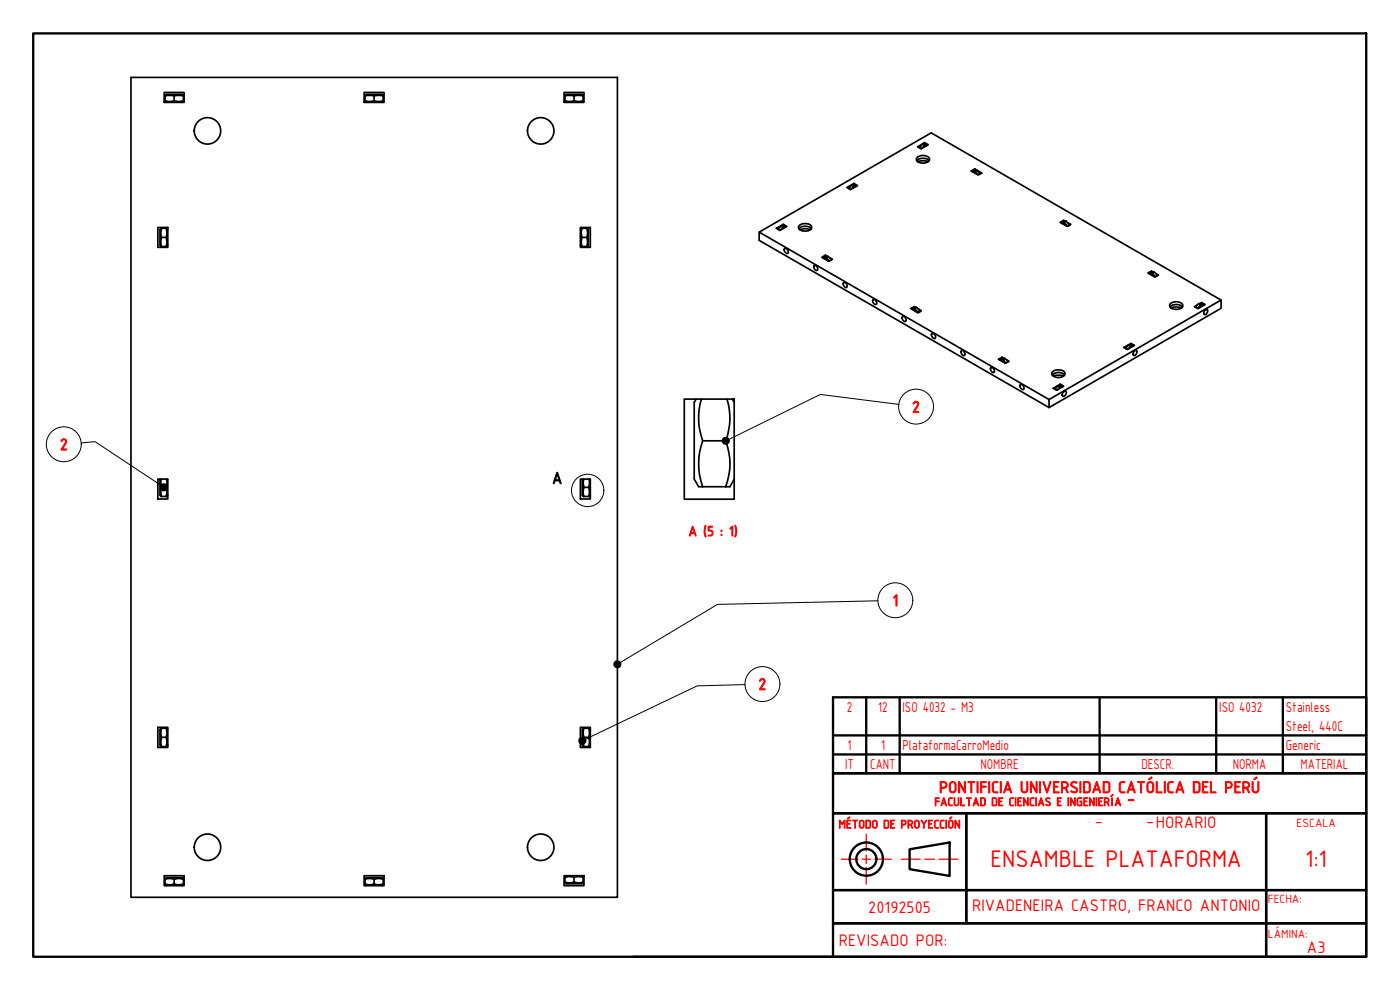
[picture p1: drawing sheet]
<svg xmlns="http://www.w3.org/2000/svg" width="420mm" height="297mm" viewBox="0 0 420 297" stroke-linecap="round" stroke-linejoin="round" font-family="sans-serif">
<!-- layer: Visible (ISO) -->
<g fill="none" stroke="#000" stroke-width=".51">
<path d="M39.3 23.2h146v246h-146zM49.3 27.7h5.9v3h-5.9zM49.5 28.8l.7-.2 2.1 .2 2-.2 .8 .2M49.5 30.2a3.8 3.8 0 0 0 2.8 0M50 30.7l-.5-.2v-1.9l.5-.3h4.5l.6 .3v1.9l-.6 .2M52.3 30.2a4 4 0 0 0 2.8 0M52.3 28.8v1.4M109.3 27.7h6v3h-6zM109.5 28.8l.7-.2 2.1 .2 2-.2 .7 .2M109.5 30.2a3.8 3.8 0 0 0 2.8 0M110 30.7l-.5-.2v-1.9l.5-.3h4.6l.4 .3v1.9l-.4 .2M112.3 30.2a3.8 3.8 0 0 0 2.7 0"/>
<path d="M112.3 28.8v1.4M169.3 27.7h6v3h-6zM169.5 28.8l.7-.2 2.1 .2 2-.2 .7 .2M169.5 30.2a3.8 3.8 0 0 0 2.8 0M170 30.7l-.5-.2v-1.9l.5-.3h4.6l.4 .3v1.9l-.4 .2M172.3 30.2a3.8 3.8 0 0 0 2.7 0M172.3 28.8v1.4M255.2 55.9l-.5 .7M255.7 55.5l.5 .3M256.3 55l1.1 .7-2.1 1.2-1.1-.7 2.1-1.2v.5M256.9 55.9l-.7-.1-.7 1M257 55.9a1.35 1.35 0 0 0-2.2 .7"/>
<path d="M275.1 48.2a2.86 2.86 0 0 1 3.8 0M275.2 47.3a2.58 2.58 0 0 1 3.8 .3 1.72 1.72 0 0 1-2.3 1.3 1.52 1.52 0 0 1-1.7-1.3zM275.3 48.4l1.4-.2 1.9 .2M276.4 43.7l-.5 .6M276.9 43.3l.5 .2M277.5 42.8l1.1 .6-2.1 1.2-1.1-.5 2.1-1.3v.5M278.1 43.7l-.7-.2-.7 1M278.3 43.6a1.39 1.39 0 0 0-2.3 .8M291.8 51.5a1.39 1.39 0 0 1 2.3 .7M291.9 51.5l.8-.1 .7 1M292.5 50.7l-1 .6 2.1 1.2 1-.6-2.1-1.2v.5M293.2 51.2l-.5 .2"/>
<path d="M293.6 51.5l.5 .7M47.4 68.2h3v6h-3zM48.5 68.5l-.2 1.3 .2 4.2M48.5 71.2h1.3M49.8 71.2a3.8 3.8 0 0 1 0 2.8M49.8 68.5a3.8 3.8 0 0 1 0 2.7M50.4 68.9l-.3-.4h-1.8l-.3 .4v4.6l.3 .5h1.8l.3-.5M174.2 68.2h3v6h-3zM174.2 68.9l.2-.4h1.9l.3 .4v4.6l-.3 .5h-1.9l-.2-.5M174.7 68.5a3.8 3.8 0 0 0 0 2.7 3.8 3.8 0 0 0 0 2.8M174.7 71.2h1.4M176.1 71.2a3.8 3.8 0 0 1 0 2.8"/>
<path d="M176.1 68.5a3.8 3.8 0 0 1 0 2.7M227.8 69.6l87 50.3M234 68.1l-.5 .7M234.4 67.8l.5 .3M235.1 67.3l1.1 .6-2.1 1.2-1.1-.6 2.1-1.2v.5M235.6 74.5l.7 .4a.75 .75 0 0 1 0 1.2l-.7-.5a.75 .75 0 0 1 0-1.1zM235.7 68.2l-.8-.1-.6 .9M235.8 68.1a1.35 1.35 0 0 0-2.2 .7M239.8 68.6a2.68 2.68 0 0 1 3.7 0M239.8 67.7a2.65 2.65 0 0 1 3.8 .4 1.66 1.66 0 0 1-2.3 1.2 1.18 1.18 0 0 1-1.3-.3 1.18 1.18 0 0 1-.2-1.3zM240 68.9l1.3-.3 2 .3M244.3 79.7a.89 .89 0 0 1 1 .4 .89 .89 0 0 1-.1 1 1.04 1.04 0 0 1-.9-1.4z"/>
<path d="M247.1 77.3l1-.1 .8 1.1M247.1 77.3a1.45 1.45 0 0 1 2.4 .7M247.1 77.3v.2M247.3 77.6a.94 .94 0 0 1 1.1 .6M247.7 76.6l-1.1 .6 2.1 1.2 1.1-.6-.8-.5M247.7 76.6l.6 .3M247.7 76.6v.4M248.5 76.9l-.4 .3M318.7 67l.5 .1 .6 .6M319.2 66.4v-.3l-1.1 .6 2.2 1.2 1-.6-.9-.5M319.2 66.1l.4 .2M319.9 66.3l1 1.2-.5 .4-1-1.2h-.9"/>
<path d="M319.9 66.3l-.8 .1M319.9 66.3l-.5 .4M253.1 84.9a.78 .78 0 0 1 1 .3 .78 .78 0 0 1-.3 1.1l-.7-.8zM261.9 90a.89 .89 0 0 1 1 .3 .89 .89 0 0 1 0 1.1 1.13 1.13 0 0 1-1-1.4zM270.8 95a.89 .89 0 0 1 .9 .4 .89 .89 0 0 1 0 1 1.13 1.13 0 0 1-.9-1.4zM273.9 92.9h.5l.6 .6M274.4 92.3v-.3l-1.1 .6 2.2 1.2 1-.6-1-.6M274.4 92l.4 .2M275.1 92.3l.9 1.2-.4 .2-1-1.2-.9 .1M275.1 92.3h-.8M275.1 92.3l-.5 .2M345 82h.9l.9 1"/>
<path d="M345 82a1.39 1.39 0 0 1 2.3 .7M345 82l-.1 .2M345.2 82.3a1.05 1.05 0 0 1 1.1 .7M345.6 81.7v-.4l-1.1 .6 2.1 1.2 1.1-.6-.8-.4M345.6 81.3l.5 .3M346.5 81.6l-.6 .4M351.2 92.1a2.68 2.68 0 0 1 3.7 0M351.2 91.2a2.58 2.58 0 0 1 3.8 .3 1.72 1.72 0 0 1-2.3 1.3 1.52 1.52 0 0 1-1.7-1.3zM351.3 92.4l1.4-.3 1.9 .3M359.7 91.1l.5 .3M360.2 91.4l-.8 1.1M360.2 91.4l1 .1"/>
<path d="M360.6 91.2v-.4l1.1 .6-2.2 1.2-1-.6 .8-.4M360.6 90.8l-.6 .3M360.9 91.8l-.5 .1-.5 .5M361.2 91.5a1.39 1.39 0 0 0-2.4 .7M361.2 91.5v.1M361.7 93l.5-.1a.88 .88 0 0 1 .1 1 .88 .88 0 0 1-1 .4v-.7zM366.5 90l-87-50.1-51.7 29.7v2.5l87 50.2M205.4 119.7h14.9v30.1h-14.9zM208.9 119.7l-.6 1.1v22.9l1.4 2.3h9.4l1.2-2.3M210.5 119.7a19.8 19.8 0 0 0 .4 12.6 20.3 20.3 0 0 0 0 13.7M218.2 119.7a18.7 18.7 0 0 1-.4 12.6M219.8 119.7l.5 1.1"/>
<path d="M279.6 100.2l.4-.2 .5 .4a.75 .75 0 0 1 0 1.2l-.7-.5zM288.6 105.1a.99 .99 0 0 1 .8 1.6 .99 .99 0 0 1-.8-1.6zM297.3 110.3a.92 .92 0 0 1 1 .4 .92 .92 0 0 1 0 1.1 1.15 1.15 0 0 1-1-1.5zM300.2 107.9l.9-.1 .8 1.2M300.2 107.9a1.39 1.39 0 0 1 2.3 .7M300.2 107.9l-.1 .2M300.4 108.2l.5 .1 .6 .5M300.7 107.6v-.4l-1 .6 2.1 1.2 1-.6-.7-.5M300.7 107.2l.6 .4M301.6 107.6l-.5 .2M306.1 115.5l.5-.2 .5 .4a.75 .75 0 0 1 0 1.2l-.8-.5zM314.8 119.9l51.7-29.9v2.5l-51.7 29.8z"/>
<path d="M315.8 112.5a2.68 2.68 0 0 1 3.7 0M315.8 111.6a2.65 2.65 0 0 1 3.8 .3 1.73 1.73 0 0 1-2.3 1.4 1.66 1.66 0 0 1-1.6-1.4zM316 112.8l1.3-.2 2 .2M317.1 116.1l-.6 .7M317.5 115.7l.5 .3M318.2 115.2l-2.2 1.3 1.1 .6 2.1-1.2-1-.7v.5M318.8 116.1l-.8-.1-.7 1M318.9 116.1a1.39 1.39 0 0 0-2.3 .7M319 117.8l.8-.5a.92 .92 0 0 1 0 1.1 .92 .92 0 0 1-1 .4zM338.7 103.5l.5 .3M339.4 103l-2.2 1.3 1.1 .6 2.2-1.3-1.1-.6v.6M340 103.9l-.8-.1-.7 1"/>
<path d="M340.1 103.8a1.39 1.39 0 0 0-2.3 .8l.5-.7M340.5 105.3l.5-.2a.88 .88 0 0 1 0 1.1 .88 .88 0 0 1-.9 .3v-.6zM210.9 132.3h6.9M217.8 132.3a19.3 19.3 0 0 1 0 13.7M47.4 143.7h3v6h-3zM48.1 143.7l-.1 4.8 .3 .5h1.8l.3-.5M48.4 143.7l-.1 3.9 .2 1.4M48.5 146.2h1.3M49.8 146.2a3.8 3.8 0 0 1 0 2.8M50 143.7l.1 1.3-.3 1.2M50.2 143.7l.2 .2M174.2 143.7h3v6h-3z"/>
<path d="M174.9 143.7l-.1 4.8 .2 .5h1.9l.3-.5M175.2 143.7l-.2 1.3a3.6 3.6 0 0 1 0 2.6l.3 1.4M175.3 146.2h1.4M176.7 146.2a3.8 3.8 0 0 1 0 2.8M176.7 143.7l.2 1.3-.2 1.2M177 143.7l.2 .2M47.4 218.2h3v6.1h-3zM48.5 218.5l-.2 1.4 .2 4.1M49.8 218.5a3.8 3.8 0 0 1 0 2.7M50.4 218.9l-.3-.4h-1.8l-.3 .4v4.6l.3 .5h1.8l.3-.5M174.2 218.2h3v6.1h-3zM175.3 218.5a3.8 3.8 0 0 0 0 2.7 4 4 0 0 0 0 2.8"/>
<path d="M176.7 218.5a3.8 3.8 0 0 1 0 2.7M177.2 218.9l-.3-.4h-1.9l-.2 .4v4.6l.2 .5h1.9l.3-.5M48.5 221.2h1.3M49.8 221.2a4 4 0 0 1 0 2.8M175.3 221.2h1.4M176.7 221.2a4 4 0 0 1 0 2.8M49.3 262.7h5.9v3h-5.9zM49.5 263.8a3.8 3.8 0 0 1 2.8 0 4 4 0 0 1 2.8 0M49.5 265.2a3.8 3.8 0 0 0 2.8 0M50 265.7l-.5-.2v-1.9l.5-.3h4.5l.6 .3v1.9l-.6 .2M52.3 265.2a4 4 0 0 0 2.8 0M52.3 263.8v1.4"/>
<path d="M109.3 262.7h6v3h-6zM109.5 263.8a3.8 3.8 0 0 1 2.8 0 3.8 3.8 0 0 1 2.7 0M109.5 265.2a3.8 3.8 0 0 0 2.8 0M110 265.7l-.5-.2v-1.9l.5-.3h4.6l.4 .3v1.9l-.4 .2M112.3 265.2a3.8 3.8 0 0 0 2.7 0M112.3 263.8v1.4M169.3 262.7h6v3h-6zM169.5 263.3a3.8 3.8 0 0 1 2.8 0 3.8 3.8 0 0 1 2.7 0M169.5 264.7a3.8 3.8 0 0 0 2.8 0M170 262.7l-.5 .3v1.9l.5 .3h4.6l.4-.3v-1.9l-.4-.3M172.3 264.7a3.8 3.8 0 0 0 2.7 0M172.3 263.3v1.4"/>
<circle cx="62.3" cy="39.3" r="4"/>
<circle cx="162.3" cy="39.3" r="4"/>
<circle cx="62.3" cy="254.2" r="4"/>
<circle cx="162.3" cy="254.2" r="4"/>
</g>
<g fill="#000">
<circle cx="320.4" cy="67.9" r=".25"/>
<circle cx="320.9" cy="67.5" r=".25"/>
<circle cx="275.6" cy="93.7" r=".25"/>
<circle cx="276" cy="93.5" r=".25"/>
</g>
<!-- layer: Border (ISO) -->
<g fill="none" stroke="#000" stroke-width=".7">
<path d="M10 10h400v277.1h-400zM260 209.2v22.8M270 209.2v22.8M330 209.2v22.8M365 209.2v22.8M385 209.2v22.8M250 226.4h160v-17.2h-160v22.8M250 232h160v12h-160zM250 220.6h160M410 226.4v5.6h-160M250 244h40v23.1h-40zM273 254.8l12-2v10l-12-2z"/>
<path d="M290 244h90v23.1h-90zM380 244h30v23.1h-30zM250 277h130v10.1h-130zM250 267.1h40v9.9h-40zM290 267.1h90v9.9h30v-9.9h-30v9.9h-90zM380 277h30v10.1h-30zM190 287.1h60"/>
<circle cx="260" cy="257.8" r="5"/>
<circle cx="260" cy="257.8" r="3"/>
</g>
<!-- layer: Detail Boundary (ISO) -->
<circle cx="176.4" cy="147.1" r="4.9" fill="none" stroke="#000" stroke-width=".3"/>
<!-- layer: Border (ISO) -->
<path d="M252.5 257.8h5M258.8 257.8h2.4M260 250.3v5M260 256.5v2.6M262.5 257.8h5M270.5 257.8h5.7M277.6 257.8h2.8M281.8 257.8h5.7M260 260.3v5" fill="none" stroke="#f00" stroke-width=".38"/>
<!-- layer: Symbol (ISO) -->
<g fill="none" stroke="#000" stroke-width=".3">
<path d="M24.4 132.9l4.1-.4 19.6 13M269.7 121.3l-23.5-3-27.3 13.4M263.5 180.3l-48.2 1-28.9 17.4M223.6 205.4l-14.4 .4-33.3 15.9"/>
<circle cx="19.1" cy="133.3" r="5.2"/>
<circle cx="274.9" cy="122" r="5.2"/>
<circle cx="268.7" cy="180.1" r="5.2"/>
<circle cx="228.8" cy="205.2" r="5.2"/>
</g>
<g fill="#000">
<circle cx="217.8" cy="132.3" r="1.26"/>
<circle cx="49.2" cy="146.2" r="1.24"/>
<circle cx="185.3" cy="199.3" r="1.24"/>
<circle cx="174.8" cy="222.2" r="1.24"/>
</g>
<g font-size="7.7" fill="#f00">
<text x="297.2" y="260.3">ENSAMBLE PLATAFORMA</text>
<text x="391.7" y="260.3">1:1</text>
</g>
<g font-size="5.4" fill="#f00">
<text x="328.5" y="247.8">-</text>
<text x="344" y="247.8">-HORARIO</text>
<text x="260.5" y="273.8">20192505</text>
<text x="291.7" y="273.4">RIVADENEIRA CASTRO, FRANCO ANTONIO</text>
<text x="251.7" y="283.8">REVISADO POR:</text>
<text x="392.2" y="286.1">A3</text>
</g>
<g font-size="5.3" fill="#f00">
<text x="273.7" y="123.8">2</text>
<text x="18" y="135.1">2</text>
<text x="267.8" y="181.8">1</text>
<text x="227.6" y="207">2</text>
<text x="281.8" y="237.9">PONTIFICIA UNIVERSIDAD CATÓLICA DEL PERÚ</text>
<text x="338.3" y="241.1">-</text>
</g>
<text font-size="5.3" x="165.7" y="145.1">A</text>
<g font-size="4.6" fill="#f00">
<text x="206.6" y="160.8">A (5 : 1)</text>
<text x="254.2" y="213.6">2</text>
<text x="263.6" y="213.6">12</text>
<text x="270.9" y="213.6">ISO 4032 - M3</text>
<text x="365.9" y="213.6">ISO 4032</text>
<text x="385.9" y="213.6">Stainless</text>
<text x="385.9" y="219.3">Steel, 440C</text>
<text x="254.4" y="225">1</text>
<text x="264.4" y="225">1</text>
<text x="270.9" y="225">PlataformaCarroMedio</text>
<text x="385.9" y="225">Generic</text>
<text x="253.7" y="230.7">IT</text>
<text x="261.2" y="230.7">CANT</text>
<text x="294.3" y="230.7">NOMBRE</text>
<text x="342.6" y="230.7">DESCR.</text>
<text x="370" y="230.7">NORMA</text>
<text x="390.3" y="230.7">MATERIAL</text>
</g>
<g font-size="3.9" fill="#f00">
<text x="389.1" y="248">ESCALA</text>
<text x="380.5" y="271.1">FECHA:</text>
<text x="380.5" y="281.5">LÁMINA:</text>
</g>
<g font-size="3.8" fill="#f00">
<text x="280.4" y="241.8">FACULTAD DE CIENCIAS E INGENIERÍA</text>
<text x="251.7" y="248.5">MÉTODO DE PROYECCIÓN</text>
</g>
</svg>
